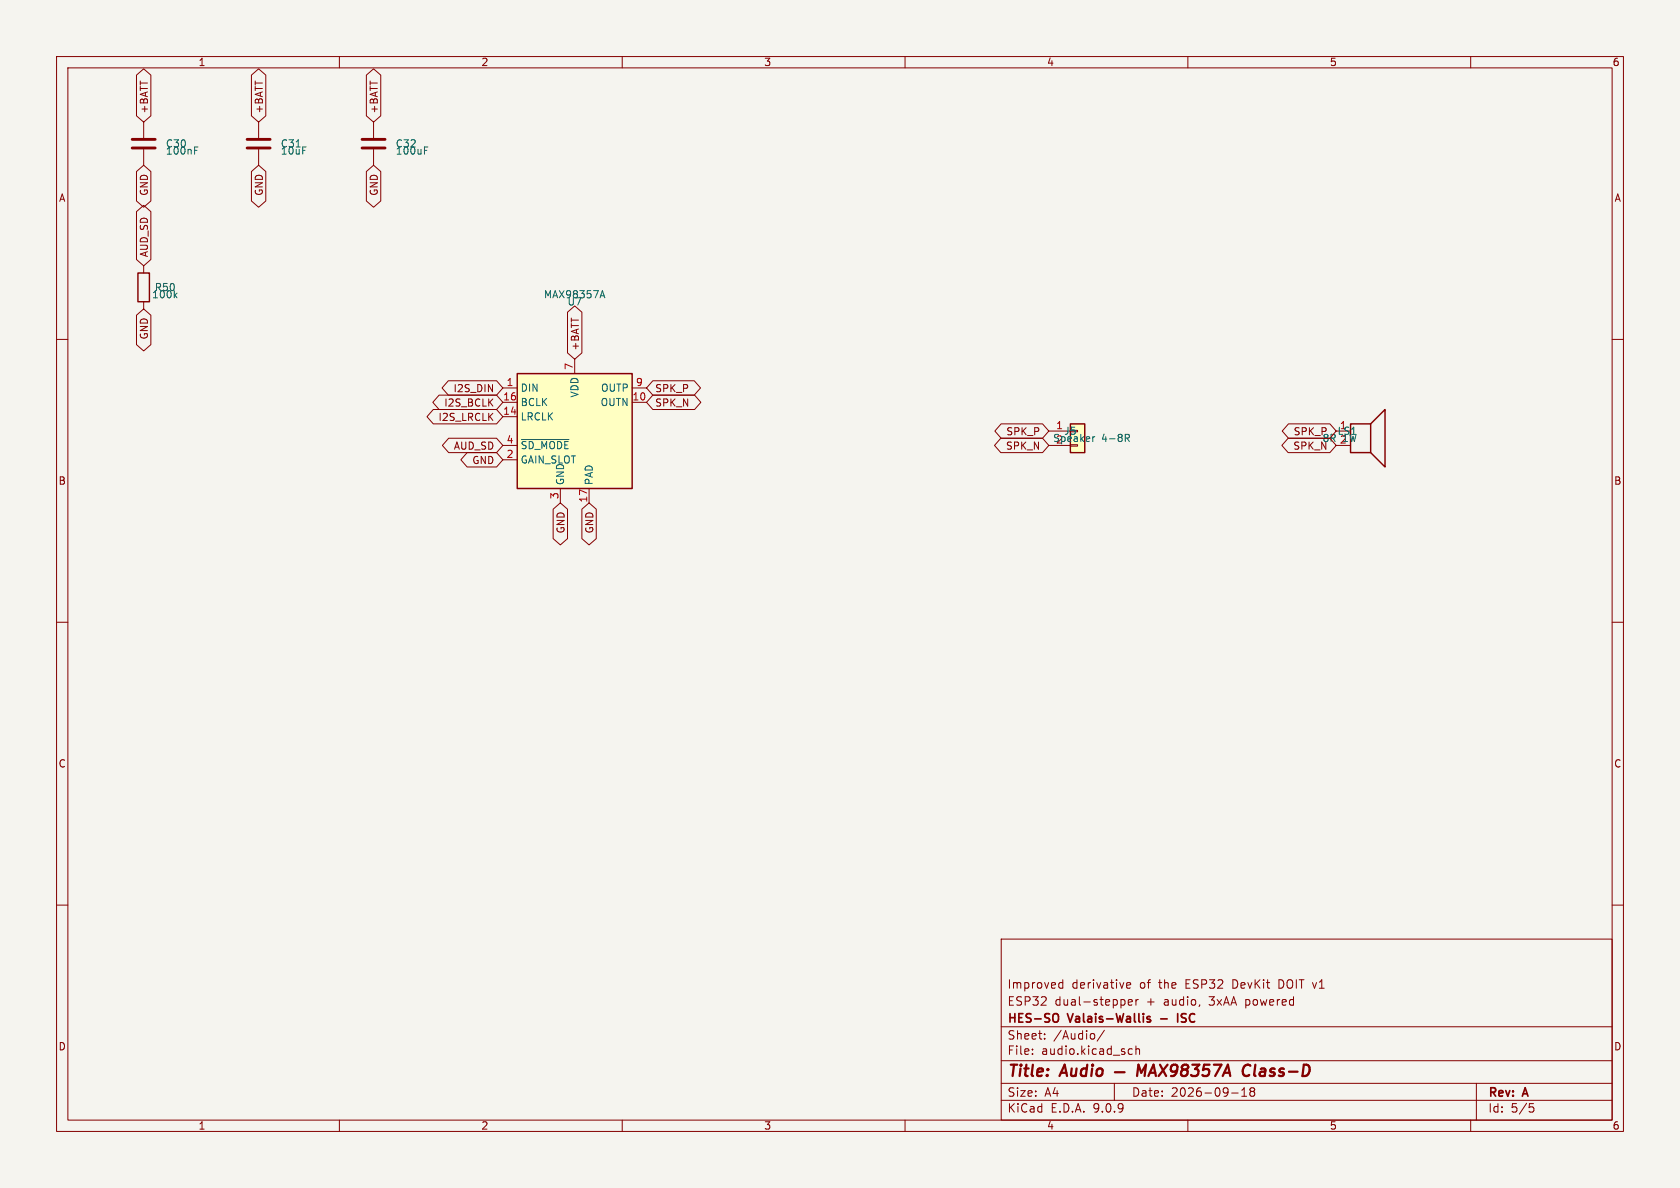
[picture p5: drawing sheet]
<svg xmlns="http://www.w3.org/2000/svg" width="297mm" height="210mm" viewBox="0 0 297 210" stroke-linecap="round" stroke-linejoin="round" font-family="sans-serif">
<path d="M0 0h297v210h-297z" fill="#f5f4ef" stroke="#f5f4ef" stroke-width=".18"/>
<g fill="none" stroke="#840000" stroke-width=".18">
<path d="M10 10h277v190h-277zM12 12h273v186h-273zM60 10v2M110 10v2M160 10v2M210 10v2M260 10v2M25.4 21.6v2.8M25.4 26.4v2.8M10 60h2M285 60h2M10 110h2"/>
<path d="M285 110h2M10 160h2M177 166h108v32h-108zM187.3 174.6h.6M187.3 173.8h.6M187.9 173.2v1.5M198.7 176.8l.2 .2v.4l-.2 .2M199.2 174.2l.7-.1-.1-.3-.4-.1-.2 .2v.7h.6M199.5 177.2l.7-.1-.1-.3-.4-.1-.2 .2v.7h.6M200.8 176.7v1M201.2 176.7l-.2 .1-.2 .2M285 160h2"/>
<path d="M60 198v2M110 198v2M160 198v2M177 194.5h108M177 191.5h108M177 187.5h108M177 181.5h108M182.5 186.3v.1M182.5 185.5v.1M184.7 183.6v.1M184.7 182.8v.1M193.5 182.8v.8"/>
<path d="M195.2 182.1l-1.2 2M197 191.5v3M199.6 186.3h.6M199.6 185.5h.6M200.8 185.5l.2-.1 .4 .1 .1 .9M200.8 184.9v1.5M210 198v2M217.7 193.2h1.2M219.5 193.8h.9M219.5 192.7l.5-.4v1.5M221.2 192.9l-.2 .3v.5l.2 .1 .5-.1 .1-.2-.1-.4-.2-.2M221.2 192.9l-.2-.2 .2-.4 .5 .1 .1 .2-.3 .3"/>
<path d="M221.2 192.9h.3M260 198v2M261 191.5v6.5M270.4 195.1h.7M270.5 195.7h.4l.3 .3-.2 .5-.5 .1"/>
</g>
<g fill="none" stroke="#840000" stroke-width=".4">
<path d="M197.1 189.5h1.7M201 190.2l.3-2 .5 1.4 .8-1.4-.3 2M203 190.2l.9-2 .4 2M203.3 189.6h.9M205.1 188.2l1.1 2M206.4 188.2l-1.6 2M208.1 189.1a.64 .64 0 0 1-1.1 .2v-.7a.64 .64 0 0 1 1.1-.2 1.47 1.47 0 0 1-.7 1.8h-.4M209.3 189.1a.65 .65 0 0 0-.4 1 .65 .65 0 0 0 .9-.1 .65 .65 0 0 0 0-.8l-.2-.1M209.3 189.1l-.3-.2-.1-.3a.64 .64 0 0 1 1.1-.2l.1 .3-.5 .4M209.3 189.1h.3M210.8 188.2h1.2l-.7 .8h.3l.2 .2v.6l-.1 .2-.3 .2h-.6l-.2-.2M213.8 188.2h-.9l-.2 1 .3-.2 .6 .1 .2 .3-.2 .6-.3 .2h-.5l-.2-.2"/>
<path d="M214.6 188.2h1.3l-1.1 2M216.2 190.2l.9-2 .4 2M216.4 189.6h1M221.1 188.4a.88 .88 0 0 0-1.1 0 .88 .88 0 0 0-.3 1 .69 .69 0 0 0 .3 .7 .69 .69 0 0 0 .8-.1"/>
</g>
<path d="M186.5 179.2a.5 .5 0 0 1 .6 .5v.5a.5 .5 0 0 1-.6 .5M203.3 179.8l-.3-.1-.2 .2v.2l.5 .2v.3h-.5M208.2 179.2v1.5M208.9 179.3v.5M208.8 180.6l.3 .1" fill="none" stroke="#840000" stroke-width=".3"/>
<path d="M23.4 24.6h4M23.4 26.2h4" fill="none" stroke="#840000" stroke-width=".51"/>
<path d="M34.4 26.6h.4M34.4 26h.6" fill="none" stroke="#006464" stroke-width=".18"/>
<path d="M91.4 66h20.4v20.4h-20.4z" fill="#ffffc2"/>
<path d="M91.4 66h20.4v20.4h-20.4zM238.8 74.9h3.5v5.1h-3.5zM242.3 74.9l2.6-2.5v10.2l-2.6-2.6" fill="none" stroke="#840000" stroke-width=".25"/>
<path d="M88.9 68.6h2.5M88.9 71.1h2.5M88.9 73.7h2.5M88.9 78.7h2.5M101.6 63.5v2.5M111.8 68.6h2.5M111.8 71.1h2.5M88.9 81.3h2.5M99.1 86.4v2.5M104.1 86.4v2.5" fill="none" stroke="#840000" stroke-width=".18"/>
<path d="M106.2 52.3h.6M106.5 51.4l.4 1.2M92.2 77.7h8.4" fill="none" stroke="#006464" stroke-width=".18"/>
<path d="M189.2 74.9h2.6v5.1h-2.6z" fill="#ffffc2"/>
<path d="M24.4 48.3h2v5h-2zM189.2 74.9h2.6v5.1h-2.6z" fill="none" stroke="#840000" stroke-width=".25"/>
<g fill="none" stroke="#840000" stroke-width=".18">
<path d="M24.1 13.3l1.3-1.1 1.3 1.1v7.2l-1.3 1.1-1.3-1.1zM44.4 13.3l1.3-1.1 1.3 1.1v7.2l-1.3 1.1-1.3-1.1zM64.8 13.3l1.2-1.1 1.3 1.1v7.2l-1.3 1.1-1.2-1.1zM24.1 37.4l1.3-1.1 1.3 1.1v8.5l-1.3 1.1-1.3-1.1zM24.1 30.3l1.3-1.1 1.3 1.1v5.2l-1.3 1.1-1.3-1.1zM44.4 30.3l1.3-1.1 1.3 1.1v5.2l-1.3 1.1-1.3-1.1zM45.7 21.6v2.8M45.7 26.4v2.8M64.8 30.3l1.2-1.1 1.3 1.1v5.2l-1.3 1.1-1.2-1.1zM66 21.6v2.8M66 26.4v2.8M24.1 55.7l1.3-1.1 1.3 1.1v5.2l-1.3 1.1-1.3-1.1z"/>
<path d="M25.4 47v1.3M25.4 53.3v1.3M100.3 55.2l1.3-1.1 1.3 1.1v7.2l-1.3 1.1-1.3-1.1zM76.6 72.4h11.2l1.1 1.3-1.1 1.2h-11.2l-1.1-1.2zM77.6 69.8h10.2l1.1 1.3-1.1 1.3h-10.2l-1.1-1.3zM79.3 67.3h8.5l1.1 1.3-1.1 1.3h-8.5l-1.2-1.3zM79.3 77.5h8.5l1.1 1.2-1.1 1.3h-8.5l-1.1-1.3zM115.4 69.8h7.4l1.1 1.3-1.1 1.3h-7.4l-1.1-1.3zM115.4 67.3h7.3l1.1 1.3-1.1 1.3h-7.3l-1.1-1.3zM176.9 77.5h7.4l1.1 1.2-1.1 1.3h-7.4l-1.1-1.3zM177 74.9h7.3l1.1 1.3-1.1 1.3h-7.3l-1.1-1.3zM185.4 76.2h3.8"/>
<path d="M185.4 78.7h3.8M189.2 76.1h1.3v.2h-1.3zM227.7 77.5h7.4l1.1 1.2-1.1 1.3h-7.4l-1.1-1.3zM227.8 74.9h7.3l1.1 1.3-1.1 1.3h-7.3l-1.1-1.3zM82.6 80h5.2l1.1 1.3-1.1 1.3h-5.2l-1.1-1.3zM97.8 90l1.3-1.1 1.2 1.1v5.2l-1.2 1.1-1.3-1.1zM102.9 90l1.2-1.1 1.3 1.1v5.2l-1.3 1.1-1.2-1.1z"/>
</g>
<path d="M75 26.6h.5M75 26h.6M30.9 52.2l.4 .4M31.3 51.8l-.5 .5M193.6 77.2l-.3 .1M198.9 76.8h.5l.3 .2-.2 .4h-.6M199.2 77.4l.5 .6" fill="none" stroke="#006464" stroke-width=".18"/>
<path d="M43.7 24.6h4.1M43.7 26.2h4.1M64 24.6h4.1M64 26.2h4.1" fill="none" stroke="#840000" stroke-width=".51"/>
<g font-size="2.8" fill="#840000">
<text x="178" y="190.9">Title:</text>
<text x="187.7" y="190.9">Audio</text>
<text x="222.2" y="190.9">Class-D</text>
</g>
<g font-size="2.1" fill="#840000">
<text x="178" y="178">ESP32</text>
<text x="178" y="175">Improved</text>
<text x="186.4" y="178">dual-stepper</text>
<text x="189.4" y="175">derivative</text>
<text x="201.5" y="175">of</text>
<text x="202.7" y="178">+</text>
<text x="205" y="175">the</text>
<text x="205.9" y="178">audio,</text>
<text x="209.8" y="175">ESP32</text>
<text x="214.1" y="178">3xAA</text>
<text x="218.3" y="175">DevKit</text>
<text x="220.6" y="178">powered</text>
<text x="226.6" y="175">DOIT v1</text>
<text x="178" y="184">Sheet:</text>
<text x="178" y="181.2">HES-SO</text>
<text x="186.2" y="184">/Audio/</text>
<text x="189" y="181.2">Valais-Wallis</text>
<text x="205.8" y="181.2">-</text>
<text x="209.4" y="181.2">ISC</text>
<text x="178" y="186.7">File:</text>
<text x="184.1" y="186.7">audio.kicad_sch</text>
<text x="178" y="196.9">KiCad</text>
<text x="178" y="194.1">Size:</text>
<text x="184.7" y="194.1">A4</text>
<text x="185.7" y="196.9">E.D.A.</text>
<text x="193.3" y="196.9">9.0.9</text>
<text x="200" y="194.1">Date:</text>
<text x="207" y="194.1">2026-09-18</text>
<text x="263" y="194.3">Rev:</text>
<text x="263" y="196.9">Id:</text>
<text x="267.1" y="196.9">5/5</text>
<text x="269.4" y="194.3">A</text>
</g>
<g font-size="1.8" fill="#840000">
<text x="35" y="11.9">1</text>
<text x="85" y="11.9">2</text>
<text x="135" y="11.9">3</text>
<text x="185" y="11.9">4</text>
<text x="235" y="11.9">5</text>
<text x="285" y="11.9">6</text>
<text x="26.4" y="20.2" transform="rotate(-90 26.4 20.2)">+BATT</text>
<text x="46.7" y="20.2" transform="rotate(-90 46.7 20.2)">+BATT</text>
<text x="67" y="20.2" transform="rotate(-90 67 20.2)">+BATT</text>
<text x="10.3" y="35.9">A</text>
<text x="26.4" y="34.7" transform="rotate(-90 26.4 34.7)">GND</text>
<text x="46.7" y="34.7" transform="rotate(-90 46.7 34.7)">GND</text>
<text x="67" y="34.7" transform="rotate(-90 67 34.7)">GND</text>
<text x="285.3" y="35.9">A</text>
<text x="26.4" y="45.6" transform="rotate(-90 26.4 45.6)">AUD_SD</text>
<text x="26.4" y="60.1" transform="rotate(-90 26.4 60.1)">GND</text>
<text x="102.6" y="62.1" transform="rotate(-90 102.6 62.1)">+BATT</text>
<text x="80.1" y="69.5">I2S_DIN</text>
<text x="115.7" y="69.5">SPK_P</text>
<text x="77.4" y="74.6">I2S_LRCLK</text>
<text x="78.4" y="72.1">I2S_BCLK</text>
<text x="115.7" y="72.1">SPK_N</text>
<text x="177.8" y="77.2">SPK_P</text>
<text x="228.6" y="77.2">SPK_P</text>
<text x="80.1" y="79.7">AUD_SD</text>
<text x="83.4" y="82.2">GND</text>
<text x="177.7" y="79.7">SPK_N</text>
<text x="228.5" y="79.7">SPK_N</text>
<text x="10.3" y="85.9">B</text>
<text x="285.3" y="85.9">B</text>
<text x="100" y="94.4" transform="rotate(-90 100 94.4)">GND</text>
<text x="105.1" y="94.4" transform="rotate(-90 105.1 94.4)">GND</text>
<text x="10.3" y="135.9">C</text>
<text x="285.3" y="135.9">C</text>
<text x="10.3" y="185.9">D</text>
<text x="285.3" y="185.9">D</text>
<text x="35" y="199.9">1</text>
<text x="85" y="199.9">2</text>
<text x="135" y="199.9">3</text>
<text x="185" y="199.9">4</text>
<text x="235" y="199.9">5</text>
<text x="285" y="199.9">6</text>
</g>
<g font-size="1.8" fill="#006464">
<text x="29.2" y="27.5">100nF</text>
<text x="29.2" y="26.3">C30</text>
<text x="49.5" y="26.3">C31</text>
<text x="49.5" y="27.5">10uF</text>
<text x="69.9" y="27.5">100uF</text>
<text x="69.9" y="26.3">C32</text>
<text x="26.8" y="52.9">100k</text>
<text x="27.3" y="51.7">R50</text>
<text x="96.1" y="52.9">MAX98357A</text>
<text x="100.2" y="54.2">U7</text>
<text x="91.9" y="69.4">DIN</text>
<text x="91.9" y="72">BCLK</text>
<text x="102.5" y="70.4" transform="rotate(-90 102.5 70.4)">VDD</text>
<text x="106.1" y="72">OUTN</text>
<text x="106.2" y="69.4">OUTP</text>
<text x="91.9" y="74.5">LRCLK</text>
<text x="188" y="77.1">J5</text>
<text x="236.4" y="77.1">LS1</text>
<text x="236.8" y="75.9">1</text>
<text x="91.9" y="79.6">~{SD_MODE}</text>
<text x="91.9" y="82.1">GAIN_SLOT</text>
<text x="186.1" y="78.3">Speaker</text>
<text x="186.6" y="78.5">2</text>
<text x="194.7" y="78.3">4-8R</text>
<text x="233.7" y="78.3">8R 21W</text>
<text x="99.9" y="85.9" transform="rotate(-90 99.9 85.9)">GND</text>
<text x="105" y="85.9" transform="rotate(-90 105 85.9)">PAD</text>
</g>
<g font-size="1.8" fill="#a90000">
<text x="101.3" y="65.5" transform="rotate(-90 101.3 65.5)">7</text>
<text x="88.9" y="70.9">16</text>
<text x="89.5" y="68.3">1</text>
<text x="111.7" y="70.9">10</text>
<text x="112.3" y="68.3">9</text>
<text x="88.9" y="73.4">14</text>
<text x="186.6" y="75.9">1</text>
<text x="89.5" y="78.5">4</text>
<text x="89.5" y="81">2</text>
<text x="98.8" y="88.3" transform="rotate(-90 98.8 88.3)">3</text>
<text x="103.9" y="88.9" transform="rotate(-90 103.9 88.9)">17</text>
</g>
</svg>
